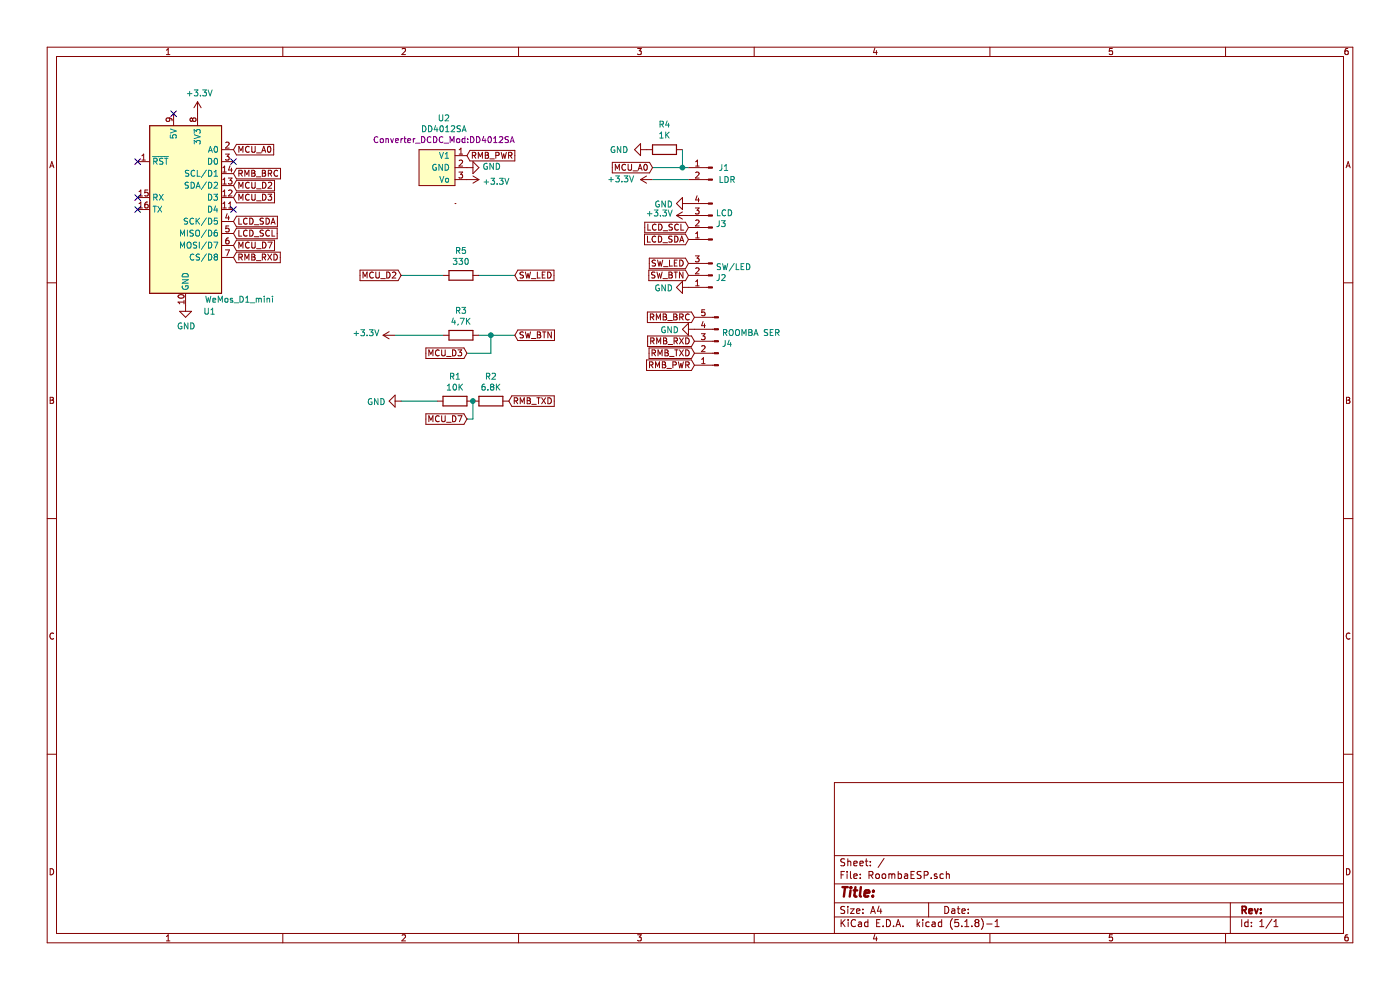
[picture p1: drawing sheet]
EESchema Schematic File Version 4
EELAYER 30 0
EELAYER END
$Descr A4 11693 8268
encoding utf-8
Sheet 1 1
Title ""
Date ""
Rev ""
Comp ""
Comment1 ""
Comment2 ""
Comment3 ""
Comment4 ""
$EndDescr
$Comp
L MCU_Module:WeMos_D1_mini U1
U 1 1
P 1550 1750
F 0 "U1" H 1750 900 50  0000 C CNN
F 1 "WeMos_D1_mini" H 2000 1000 50  0000 C CNN
F 2 "Module:WEMOS_D1_mini_light" H 1550 600 50  0001 C CNN
F 3 "https://wiki.wemos.cc/products:d1:d1_mini#documentation" H -300 600 50  0001 C CNN
	1    1550 1750
	1    0    0    -1  
$EndComp
$Comp
L Connector:Conn_01x04_Male J3
U 1 1
P 5950 1900
F 0 "J3" H 5922 1874 50  0000 R CNN
F 1 "LCD" H 5922 1783 50  0000 R CNN
F 2 "Connector_JST:JST_PH_S4B-PH-K_1x04_P2.00mm_Horizontal" H 5950 1900 50  0001 C CNN
F 3 "~" H 5950 1900 50  0001 C CNN
	1    5950 1900
	-1   0    0    1   
$EndComp
$Comp
L Connector:Conn_01x03_Male J2
U 1 1
P 5950 2300
F 0 "J2" H 5922 2324 50  0000 R CNN
F 1 "SW/LED" H 5922 2233 50  0000 R CNN
F 2 "Connector_JST:JST_PH_S3B-PH-K_1x03_P2.00mm_Horizontal" H 5950 2300 50  0001 C CNN
F 3 "~" H 5950 2300 50  0001 C CNN
	1    5950 2300
	-1   0    0    1   
$EndComp
$Comp
L power:GND #PWR0102
U 1 1
P 1550 2550
F 0 "#PWR0102" H 1550 2300 50  0001 C CNN
F 1 "GND" H 1555 2377 50  0000 C CNN
F 2 "" H 1550 2550 50  0001 C CNN
F 3 "" H 1550 2550 50  0001 C CNN
	1    1550 2550
	1    0    0    -1  
$EndComp
$Comp
L Connector:Conn_01x05_Male J4
U 1 1
P 6000 2850
F 0 "J4" H 5972 2874 50  0000 R CNN
F 1 "ROOMBA SER" H 5972 2783 50  0000 R CNN
F 2 "Connector_JST:JST_PH_S5B-PH-K_1x05_P2.00mm_Horizontal" H 6000 2850 50  0001 C CNN
F 3 "~" H 6000 2850 50  0001 C CNN
	1    6000 2850
	-1   0    0    1   
$EndComp
Text GLabel 5800 2650 0    50   Input ~ 0
RMB_BRC
Text GLabel 5800 2850 0    50   Input ~ 0
RMB_RXD
Text GLabel 5800 2950 0    50   Input ~ 0
RMB_TXD
Text GLabel 5800 3050 0    50   Input ~ 0
RMB_PWR
$Comp
L power:GND #PWR0106
U 1 1
P 5750 2400
F 0 "#PWR0106" H 5750 2150 50  0001 C CNN
F 1 "GND" V 5755 2272 50  0000 R CNN
F 2 "" H 5750 2400 50  0001 C CNN
F 3 "" H 5750 2400 50  0001 C CNN
	1    5750 2400
	0    1    1    0   
$EndComp
Text GLabel 5750 2300 0    50   Input ~ 0
SW_BTN
Text GLabel 5750 2200 0    50   Input ~ 0
SW_LED
$Comp
L power:GND #PWR0107
U 1 1
P 5750 1700
F 0 "#PWR0107" H 5750 1450 50  0001 C CNN
F 1 "GND" V 5755 1572 50  0000 R CNN
F 2 "" H 5750 1700 50  0001 C CNN
F 3 "" H 5750 1700 50  0001 C CNN
	1    5750 1700
	0    1    1    0   
$EndComp
$Comp
L power:+3.3V #PWR0108
U 1 1
P 5750 1800
F 0 "#PWR0108" H 5750 1650 50  0001 C CNN
F 1 "+3.3V" V 5765 1928 50  0000 L CNN
F 2 "" H 5750 1800 50  0001 C CNN
F 3 "" H 5750 1800 50  0001 C CNN
	1    5750 1800
	0    -1   -1   0   
$EndComp
Text GLabel 5750 1900 0    50   Input ~ 0
LCD_SCL
Text GLabel 5750 2000 0    50   Input ~ 0
LCD_SDA
Text GLabel 1950 2150 2    50   Input ~ 0
RMB_RXD
Text GLabel 4250 3350 2    50   Input ~ 0
RMB_TXD
$Comp
L Device:R R1
U 1 1
P 3800 3350
F 0 "R1" V 3593 3350 50  0000 C CNN
F 1 "10K" V 3684 3350 50  0000 C CNN
F 2 "Resistor_SMD:R_0805_2012Metric_Pad1.20x1.40mm_HandSolder" V 3730 3350 50  0001 C CNN
F 3 "~" H 3800 3350 50  0001 C CNN
	1    3800 3350
	0    1    1    0   
$EndComp
$Comp
L Device:R R2
U 1 1
P 4100 3350
F 0 "R2" V 3893 3350 50  0000 C CNN
F 1 "6.8K" V 3984 3350 50  0000 C CNN
F 2 "Resistor_SMD:R_0805_2012Metric_Pad1.20x1.40mm_HandSolder" V 4030 3350 50  0001 C CNN
F 3 "~" H 4100 3350 50  0001 C CNN
	1    4100 3350
	0    1    1    0   
$EndComp
$Comp
L Device:R R5
U 1 1
P 3850 2300
F 0 "R5" V 3643 2300 50  0000 C CNN
F 1 "330" V 3734 2300 50  0000 C CNN
F 2 "Resistor_SMD:R_0805_2012Metric_Pad1.20x1.40mm_HandSolder" V 3780 2300 50  0001 C CNN
F 3 "~" H 3850 2300 50  0001 C CNN
	1    3850 2300
	0    1    1    0   
$EndComp
Text GLabel 4300 2300 2    50   Input ~ 0
SW_LED
$Comp
L Device:R R3
U 1 1
P 3850 2800
F 0 "R3" V 3643 2800 50  0000 C CNN
F 1 "4,7K" V 3734 2800 50  0000 C CNN
F 2 "Resistor_SMD:R_0805_2012Metric_Pad1.20x1.40mm_HandSolder" V 3780 2800 50  0001 C CNN
F 3 "~" H 3850 2800 50  0001 C CNN
	1    3850 2800
	0    1    1    0   
$EndComp
Text GLabel 4300 2800 2    50   Input ~ 0
SW_BTN
NoConn ~ 1450 950 
NoConn ~ 1150 1350
NoConn ~ 1150 1650
NoConn ~ 1150 1750
Wire Wire Line
	4000 2300 4300 2300
Text GLabel 1950 1250 2    50   Input ~ 0
MCU_A0
Text GLabel 5450 1400 0    50   Input ~ 0
MCU_A0
$Comp
L power:+3.3V #PWR0111
U 1 1
P 5450 1500
F 0 "#PWR0111" H 5450 1350 50  0001 C CNN
F 1 "+3.3V" V 5450 1650 50  0000 L CNN
F 2 "" H 5450 1500 50  0001 C CNN
F 3 "" H 5450 1500 50  0001 C CNN
	1    5450 1500
	0    -1   -1   0   
$EndComp
$Comp
L power:GND #PWR0112
U 1 1
P 5400 1250
F 0 "#PWR0112" H 5400 1000 50  0001 C CNN
F 1 "GND" V 5400 1100 50  0000 R CNN
F 2 "" H 5400 1250 50  0001 C CNN
F 3 "" H 5400 1250 50  0001 C CNN
	1    5400 1250
	0    1    1    0   
$EndComp
$Comp
L Connector:Conn_01x02_Male J1
U 1 1
P 5950 1400
F 0 "J1" H 5900 1400 50  0000 R CNN
F 1 "LDR" H 5900 1300 50  0000 R CNN
F 2 "Connector_JST:JST_PH_S2B-PH-K_1x02_P2.00mm_Horizontal" H 5950 1400 50  0001 C CNN
F 3 "~" H 5950 1400 50  0001 C CNN
	1    5950 1400
	-1   0    0    -1  
$EndComp
$Comp
L Device:R R4
U 1 1
P 5550 1250
F 0 "R4" V 5757 1250 50  0000 C CNN
F 1 "1K" V 5666 1250 50  0000 C CNN
F 2 "Resistor_SMD:R_0805_2012Metric_Pad1.20x1.40mm_HandSolder" V 5480 1250 50  0001 C CNN
F 3 "~" H 5550 1250 50  0001 C CNN
	1    5550 1250
	0    -1   -1   0   
$EndComp
Wire Wire Line
	5750 1400 5700 1400
Wire Wire Line
	5750 1500 5450 1500
Text GLabel 1950 2050 2    50   Input ~ 0
MCU_D7
Text GLabel 1950 1650 2    50   Input ~ 0
MCU_D3
Text GLabel 1950 1550 2    50   Input ~ 0
MCU_D2
Text GLabel 3900 3500 0    50   Input ~ 0
MCU_D7
Wire Wire Line
	3350 3350 3650 3350
Text GLabel 3350 2300 0    50   Input ~ 0
MCU_D2
Text GLabel 3900 2950 0    50   Input ~ 0
MCU_D3
Wire Wire Line
	3700 2300 3350 2300
Text GLabel 1950 1450 2    50   Input ~ 0
RMB_BRC
Text GLabel 1950 1850 2    50   Input ~ 0
LCD_SDA
Text GLabel 1950 1950 2    50   Input ~ 0
LCD_SCL
NoConn ~ 1950 1350
NoConn ~ 1950 1750
$Comp
L power:+3.3V #PWR0103
U 1 1
P 1650 950
F 0 "#PWR0103" H 1650 800 50  0001 C CNN
F 1 "+3.3V" H 1665 1123 50  0000 C CNN
F 2 "" H 1650 950 50  0001 C CNN
F 3 "" H 1650 950 50  0001 C CNN
	1    1650 950 
	1    0    0    -1  
$EndComp
$Comp
L power:GND #PWR0109
U 1 1
P 3350 3350
F 0 "#PWR0109" H 3350 3100 50  0001 C CNN
F 1 "GND" V 3355 3222 50  0000 R CNN
F 2 "" H 3350 3350 50  0001 C CNN
F 3 "" H 3350 3350 50  0001 C CNN
	1    3350 3350
	0    1    1    0   
$EndComp
Wire Wire Line
	4000 2800 4100 2800
$Comp
L power:+3.3V #PWR0110
U 1 1
P 3300 2800
F 0 "#PWR0110" H 3300 2650 50  0001 C CNN
F 1 "+3.3V" V 3315 2928 50  0000 L CNN
F 2 "" H 3300 2800 50  0001 C CNN
F 3 "" H 3300 2800 50  0001 C CNN
	1    3300 2800
	0    -1   -1   0   
$EndComp
Wire Wire Line
	3300 2800 3700 2800
Wire Wire Line
	3900 3500 3950 3500
Wire Wire Line
	3950 3500 3950 3350
Connection ~ 3950 3350
Wire Wire Line
	3900 2950 4100 2950
Wire Wire Line
	4100 2950 4100 2800
Connection ~ 4100 2800
Wire Wire Line
	4100 2800 4300 2800
Wire Wire Line
	5700 1250 5700 1400
Connection ~ 5700 1400
Wire Wire Line
	5700 1400 5450 1400
$Comp
L power:GND #PWR0105
U 1 1
P 5800 2750
F 0 "#PWR0105" H 5800 2500 50  0001 C CNN
F 1 "GND" V 5805 2622 50  0000 R CNN
F 2 "" H 5800 2750 50  0001 C CNN
F 3 "" H 5800 2750 50  0001 C CNN
	1    5800 2750
	0    1    1    0   
$EndComp
Text GLabel 3900 1300 2    50   Input ~ 0
RMB_PWR
$Comp
L power:GND #PWR0101
U 1 1
P 3900 1400
F 0 "#PWR0101" H 3900 1150 50  0001 C CNN
F 1 "GND" V 3905 1272 50  0000 R CNN
F 2 "" H 3900 1400 50  0001 C CNN
F 3 "" H 3900 1400 50  0001 C CNN
	1    3900 1400
	0    -1   -1   0   
$EndComp
$Comp
L power:+3.3V #PWR0104
U 1 1
P 3900 1500
F 0 "#PWR0104" H 3900 1350 50  0001 C CNN
F 1 "+3.3V" V 3915 1628 50  0000 L CNN
F 2 "" H 3900 1500 50  0001 C CNN
F 3 "" H 3900 1500 50  0001 C CNN
	1    3900 1500
	0    1    1    0   
$EndComp
$Comp
L Converter_DCDC_Mod:DD4012SA U2
U 1 1
P 3650 1350
F 0 "U2" H 3708 1715 50  0000 C CNN
F 1 "DD4012SA" H 3708 1624 50  0000 C CNN
F 2 "Converter_DCDC_Mod:DD4012SA" H 3708 1533 50  0000 C CNN
F 3 "" H 3650 1500 50  0001 C CNN
	1    3650 1350
	1    0    0    -1  
$EndComp
$EndSCHEMATC
